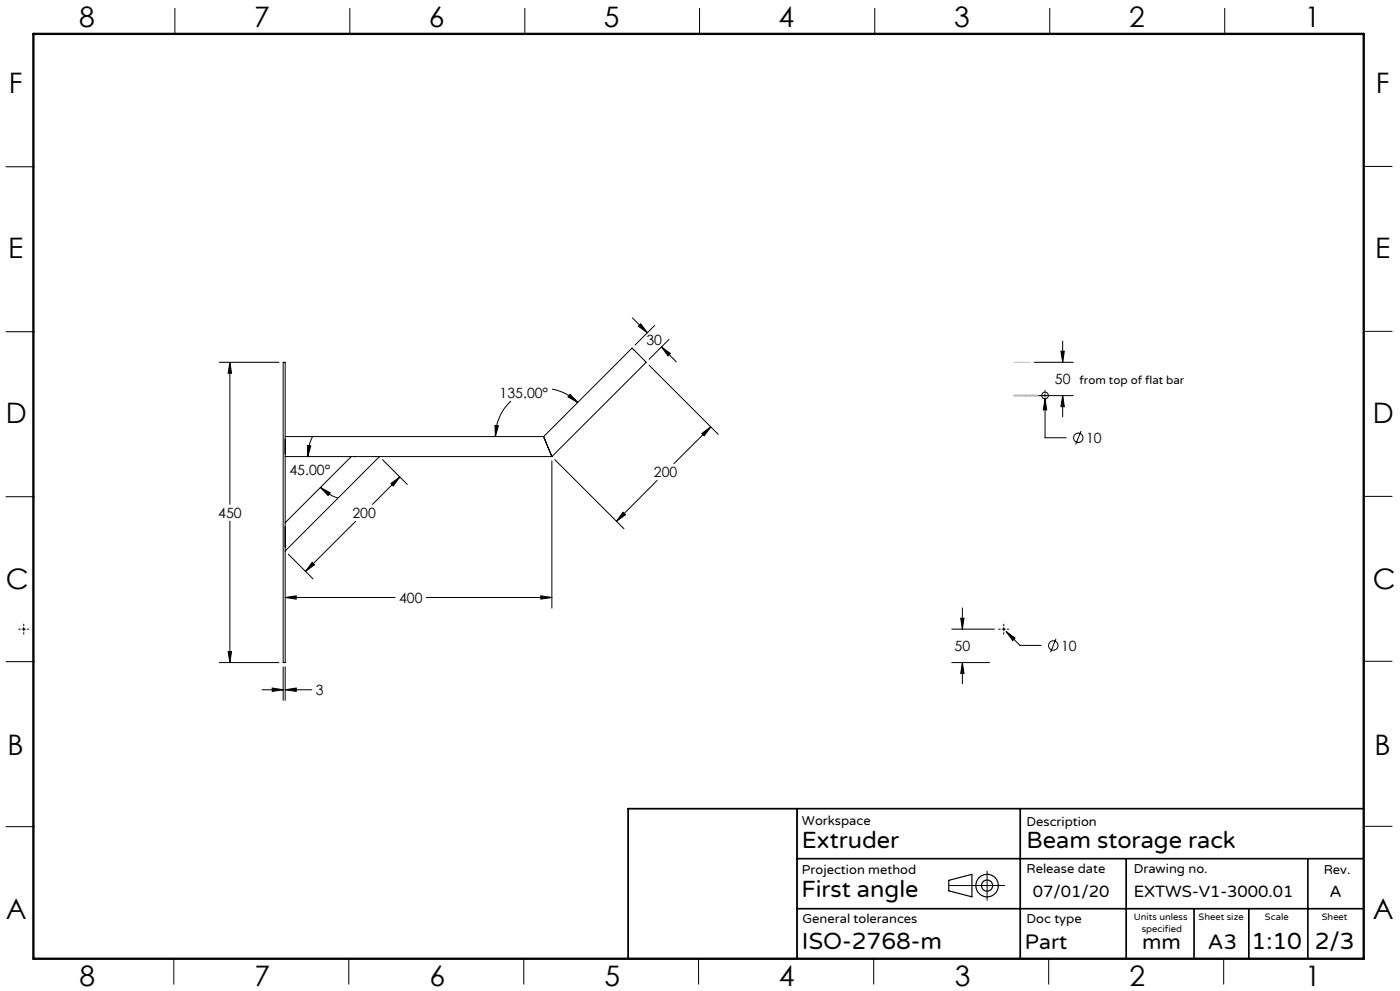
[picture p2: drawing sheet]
<svg xmlns="http://www.w3.org/2000/svg" width="420mm" height="297mm" viewBox="0 0 420 297" stroke-linecap="round" stroke-linejoin="round" font-family="sans-serif">
<g fill="none" stroke="#000" stroke-width=".35">
<path d="M284.6 263.8l7-1.8v6.8l-7-1.8z"/>
<circle cx="296.1" cy="265.4" r="1.66"/>
<circle cx="296.1" cy="265.4" r="3.4"/>
</g>
<g fill="none" stroke="#000" stroke-width=".3">
<path d="M52.5 2.5v7.7M105 2.5v7.7M157.4 2.5v7.7M209.9 2.5v7.7M262.4 2.5v7.7M314.9 2.5v7.7M367.4 2.5v7.7M1.8 50h8.5M409.1 49.9h8.5M1.8 99.4h8.5M189.7 95.2l4.5 4.5M191.5 97.8l.7-.8 2 2.7z"/>
<path d="M196.4 97.5l-5.9 5.9M409.1 99.3h8.5M65.8 108.6h17.9M69 108.6l.5 3.3h-1.1zM69 108.6v42.6M84.9 108.6h.6v90h-.6zM165.6 116.6a14.2 14.2 0 0 1 7.7 4M171 118.2l2.3 2.4-2.9-1.6zM194.7 109.5l20.8 20.7M198.4 104l2.7 1.9-.7 .8zM198.4 104l4.5 4.5M200.7 101.7l-6 6"/>
<path d="M309 118.6h13M310.3 108.6h11.7M312 118.5h.5M313 118.5h1M313.5 117v.5M313.5 118v1M313.5 119.5v11.7h6.4M313.5 119.5l.5 3.3h-1zM314.5 118.5h.5M318.3 105.3h1l-.5 3.3zM318.8 102.2v6.4M318.8 118.6v6.3"/>
<path d="M318.8 118.6l.5 3.3h-1zM85.5 130.8h77.6M85.5 136.8h19.9M92.2 133.5l1 .1-.9 3.2zM93.8 130.9l-1.1 2.9-.4 3M105.4 136.8h8.4M105.4 136.8l-19.9 19.9M113.8 136.8h51.8M113.8 136.8l-28.3 28.3M114.8 137.8l7.4 7.4M148.5 127.5l1 .1-.9 3.2zM153.3 120.2a14.5 14.5 0 0 0-4.7 10.6"/>
<path d="M163.1 130.8l.3 .9M163.1 130.8l26.5-26.5 4.2 4.2-28.2 28.3M163.4 131.7l1.8 4.4M165.2 136.1l.4 .7M165.6 138.1v44.1M166.4 137.8l20.8 20.7M210.5 129.9l2.7-2-2 2.7zM213.2 127.9l-11 11.1M324.3 129.2l-1.6 4M1.8 148.9h8.5M69 156.2v42.4M96.1 146.1l3 1.6-.7 .8z"/>
<path d="M96.1 146.1l2.5 1.9 2.8 1.3M106.7 156.2l-15 15M117.3 144.9l2.6-2-1.9 2.8zM119.9 142.9l-8.1 8.3M186.9 153.5l.7 .8-2.7 1.9zM197.1 144l-12.2 12.2M409.1 148.8h8.5M85.5 179.1l3.4-.5v1zM85.5 179.1h33M86.5 166l7.4 7.5M93.6 168.6l.8 .7-2.7 1.9zM127.9 179.1h37.7"/>
<path d="M162.2 178.6l3.4 .5-3.4 .5zM1.8 198.3h8.5M5.6 188.6h.5M6.6 188.6h1M7.1 187.1v.4M7.1 188.1v1M7.1 189.6v.5M8.1 188.6h.5M65.8 198.6h17.9M68.4 195.3h1.1l-.5 3.3zM84.9 199.8v10.1M85.5 199.8v10.1"/>
<path d="M285.5 188.6h12.8M285.5 198.6h11.4M288.2 185.3h1l-.5 3.3zM288.7 198.6l.5 3.3h-1zM288.7 182.2v6.4M288.7 198.6v6.3M299.6 188.6h.5M300.6 188.6h1M301.1 187.1v.4M301.1 188.1v1M301.1 189.6v.5M301.8 189.3l2.7 1.9-.7 .8z"/>
<path d="M301.8 189.3l4.2 4.1h6.3M302.2 188.6h.4M316.8 191.4l-1.6 4.1M409.1 198.2h8.5M78.6 206.7h6.3M81.7 206.2l3.2 .5-3.2 .5zM85.5 206.7l3.4-.5v1zM85.5 206.7h8.1M1.8 247.8h8.5M188.5 242.4h50.6v44.9h-50.6zM409.1 247.6h8.5M284.6 265.4h16.8"/>
<path d="M296.1 261.1v8.7M52.1 287.3v7.7M104.6 287.3v7.7M157.1 287.3v7.7M209.6 287.3v7.7M262.1 287.3v7.7M314.6 287.3v7.7M367.1 287.3v7.7"/>
<circle cx="313.5" cy="118.5" r="1"/>
<circle cx="323.5" cy="131.2" r="1.41"/>
<circle cx="316" cy="193.5" r="1.41"/>
</g>
<path d="M239.1 242.4v44.9M239.1 257.3h170M306.1 242.4v44.9M337.9 257.3v30M392.4 257.3v30M409.1 242.4h-220.6v44.9M239.1 272.3h170M358.2 272.3v15M374.6 272.3v15" fill="none" stroke="#000" stroke-width=".5"/>
<path d="M10 10.2h399.1v277.1h-399.1z" fill="none" stroke="#000" stroke-width=".7"/>
<path d="M311.3 118.5h-7.2" fill="none" stroke="#c0c0c0" stroke-width=".3" stroke-dasharray="6.3 1.3 1.3 1.3" stroke-dashoffset="4.7"/>
<path d="M304.1 108.6h4.9M304.1 118.7h3.6zM304.1 118.5h7.2M304.1 118.4h7.2M307.7 118.7h3.6" fill="none" stroke="#c0c0c0" stroke-width=".3"/>
<g fill="#000">
<path d="M313.5 119.5l-.5 3.3h1zM318.8 118.6l.5 3.3h-1zM318.3 105.3h1l-.5 3.3z"/>
<path d="M81.7 206.2l3.2 .5-3.2 .5zM85.5 206.7l3.4-.5v1zM68.4 195.3h1.1l-.5 3.3zM69 108.6l.5 3.3h-1.1zM93.6 168.6l.8 .7-2.7 1.9zM117.3 144.9l2.6-2-1.9 2.8zM162.2 178.6l3.4 .5-3.4 .5zM85.5 179.1l3.4-.5v1zM210.5 129.9l2.7-2-2 2.7zM186.9 153.5l.7 .8-2.7 1.9zM171 118.2l2.3 2.4-2.9-1.6zM148.5 127.5l1 .1-.9 3.2zM92.2 133.5l1 .1-.9 3.2zM96.1 146.1l3 1.6-.7 .8zM191.5 97.8l.7-.8 2 2.7zM198.4 104l2.7 1.9-.7 .8zM301.8 189.3l2 2.7 .7-.8zM288.2 185.3h1l-.5 3.3zM288.7 198.6l.5 3.3h-1z"/>
</g>
<g font-size="8.5">
<text x="23.8" y="8">8</text>
<text x="76.3" y="8">7</text>
<text x="128.7" y="8">6</text>
<text x="181.2" y="8">5</text>
<text x="233.6" y="8">4</text>
<text x="286.3" y="8">3</text>
<text x="338.7" y="8">2</text>
<text x="391.4" y="8">1</text>
<text x="2.7" y="28">F</text>
<text x="412.8" y="28">F</text>
<text x="2.4" y="77.2">E</text>
<text x="412.5" y="77.2">E</text>
<text x="1.8" y="126.8">D</text>
<text x="411.9" y="126.9">D</text>
<text x="1.8" y="176.6">C</text>
<text x="411.9" y="176.7">C</text>
<text x="2.3" y="226.2">B</text>
<text x="412.4" y="226.2">B</text>
<text x="1.7" y="275.4">A</text>
<text x="411.8" y="275.5">A</text>
<text x="23.9" y="295.5">8</text>
<text x="76.4" y="295.5">7</text>
<text x="128.8" y="295.5">6</text>
<text x="181.3" y="295.5">5</text>
<text x="233.7" y="295.5">4</text>
<text x="286.4" y="295.5">3</text>
<text x="338.8" y="295.5">2</text>
<text x="391.5" y="295.5">1</text>
</g>
<g font-size="7.1">
<text x="240.6" y="254">Extruder</text>
<text x="308" y="254">Beam storage rack</text>
<text x="240.4" y="268.8">First angle</text>
<text x="240.6" y="284.3">ISO-2768-m</text>
<text x="375.5" y="284.3">1:10</text>
<text x="394.4" y="284.3">2/3</text>
</g>
<g font-size="6.3">
<text x="307.5" y="284.3">Part</text>
<text x="342.6" y="284.3">mm</text>
<text x="362.4" y="284.3">A3</text>
</g>
<g font-size="4.9">
<text x="309.9" y="268.7">07/01/20</text>
<text x="340.1" y="268.7">EXTWS-V1-3000.01</text>
<text x="398.9" y="268.7">A</text>
</g>
<g font-size="4.2">
<text x="193.9" y="103.4">30</text>
<text x="149.9" y="119.2">135.00°</text>
<text x="316.5" y="115.1">50</text>
<text x="325.8" y="132.7">10</text>
<text x="86.8" y="142.5">45.00°</text>
<text x="196.2" y="143.1">200</text>
<text x="65.5" y="155.3">450</text>
<text x="105.7" y="155.3">200</text>
<text x="119.7" y="180.7">400</text>
<text x="286.4" y="195">50</text>
<text x="318.3" y="195">10</text>
<text x="94.7" y="208.3">3</text>
</g>
<g font-size="3.9">
<text x="240.6" y="247.2">Workspace</text>
<text x="307.9" y="247.4">Description</text>
<text x="240.6" y="262.1">Projection method</text>
<text x="308" y="261.5">Release date</text>
<text x="340.1" y="261.5">Drawing no.</text>
<text x="397.1" y="262.1">Rev.</text>
<text x="240.7" y="276.6">General tolerances</text>
<text x="308" y="276.6">Doc type</text>
</g>
<text font-size="3.5" x="323.9" y="115">from top of flat bar</text>
<g font-size="2.8">
<text x="340.1" y="275.6">Units unless</text>
<text x="359.6" y="275.6">Sheet size</text>
<text x="379.5" y="275.8">Scale</text>
<text x="396.5" y="275.6">Sheet</text>
<text x="342.5" y="279.4">specified</text>
</g>
</svg>
